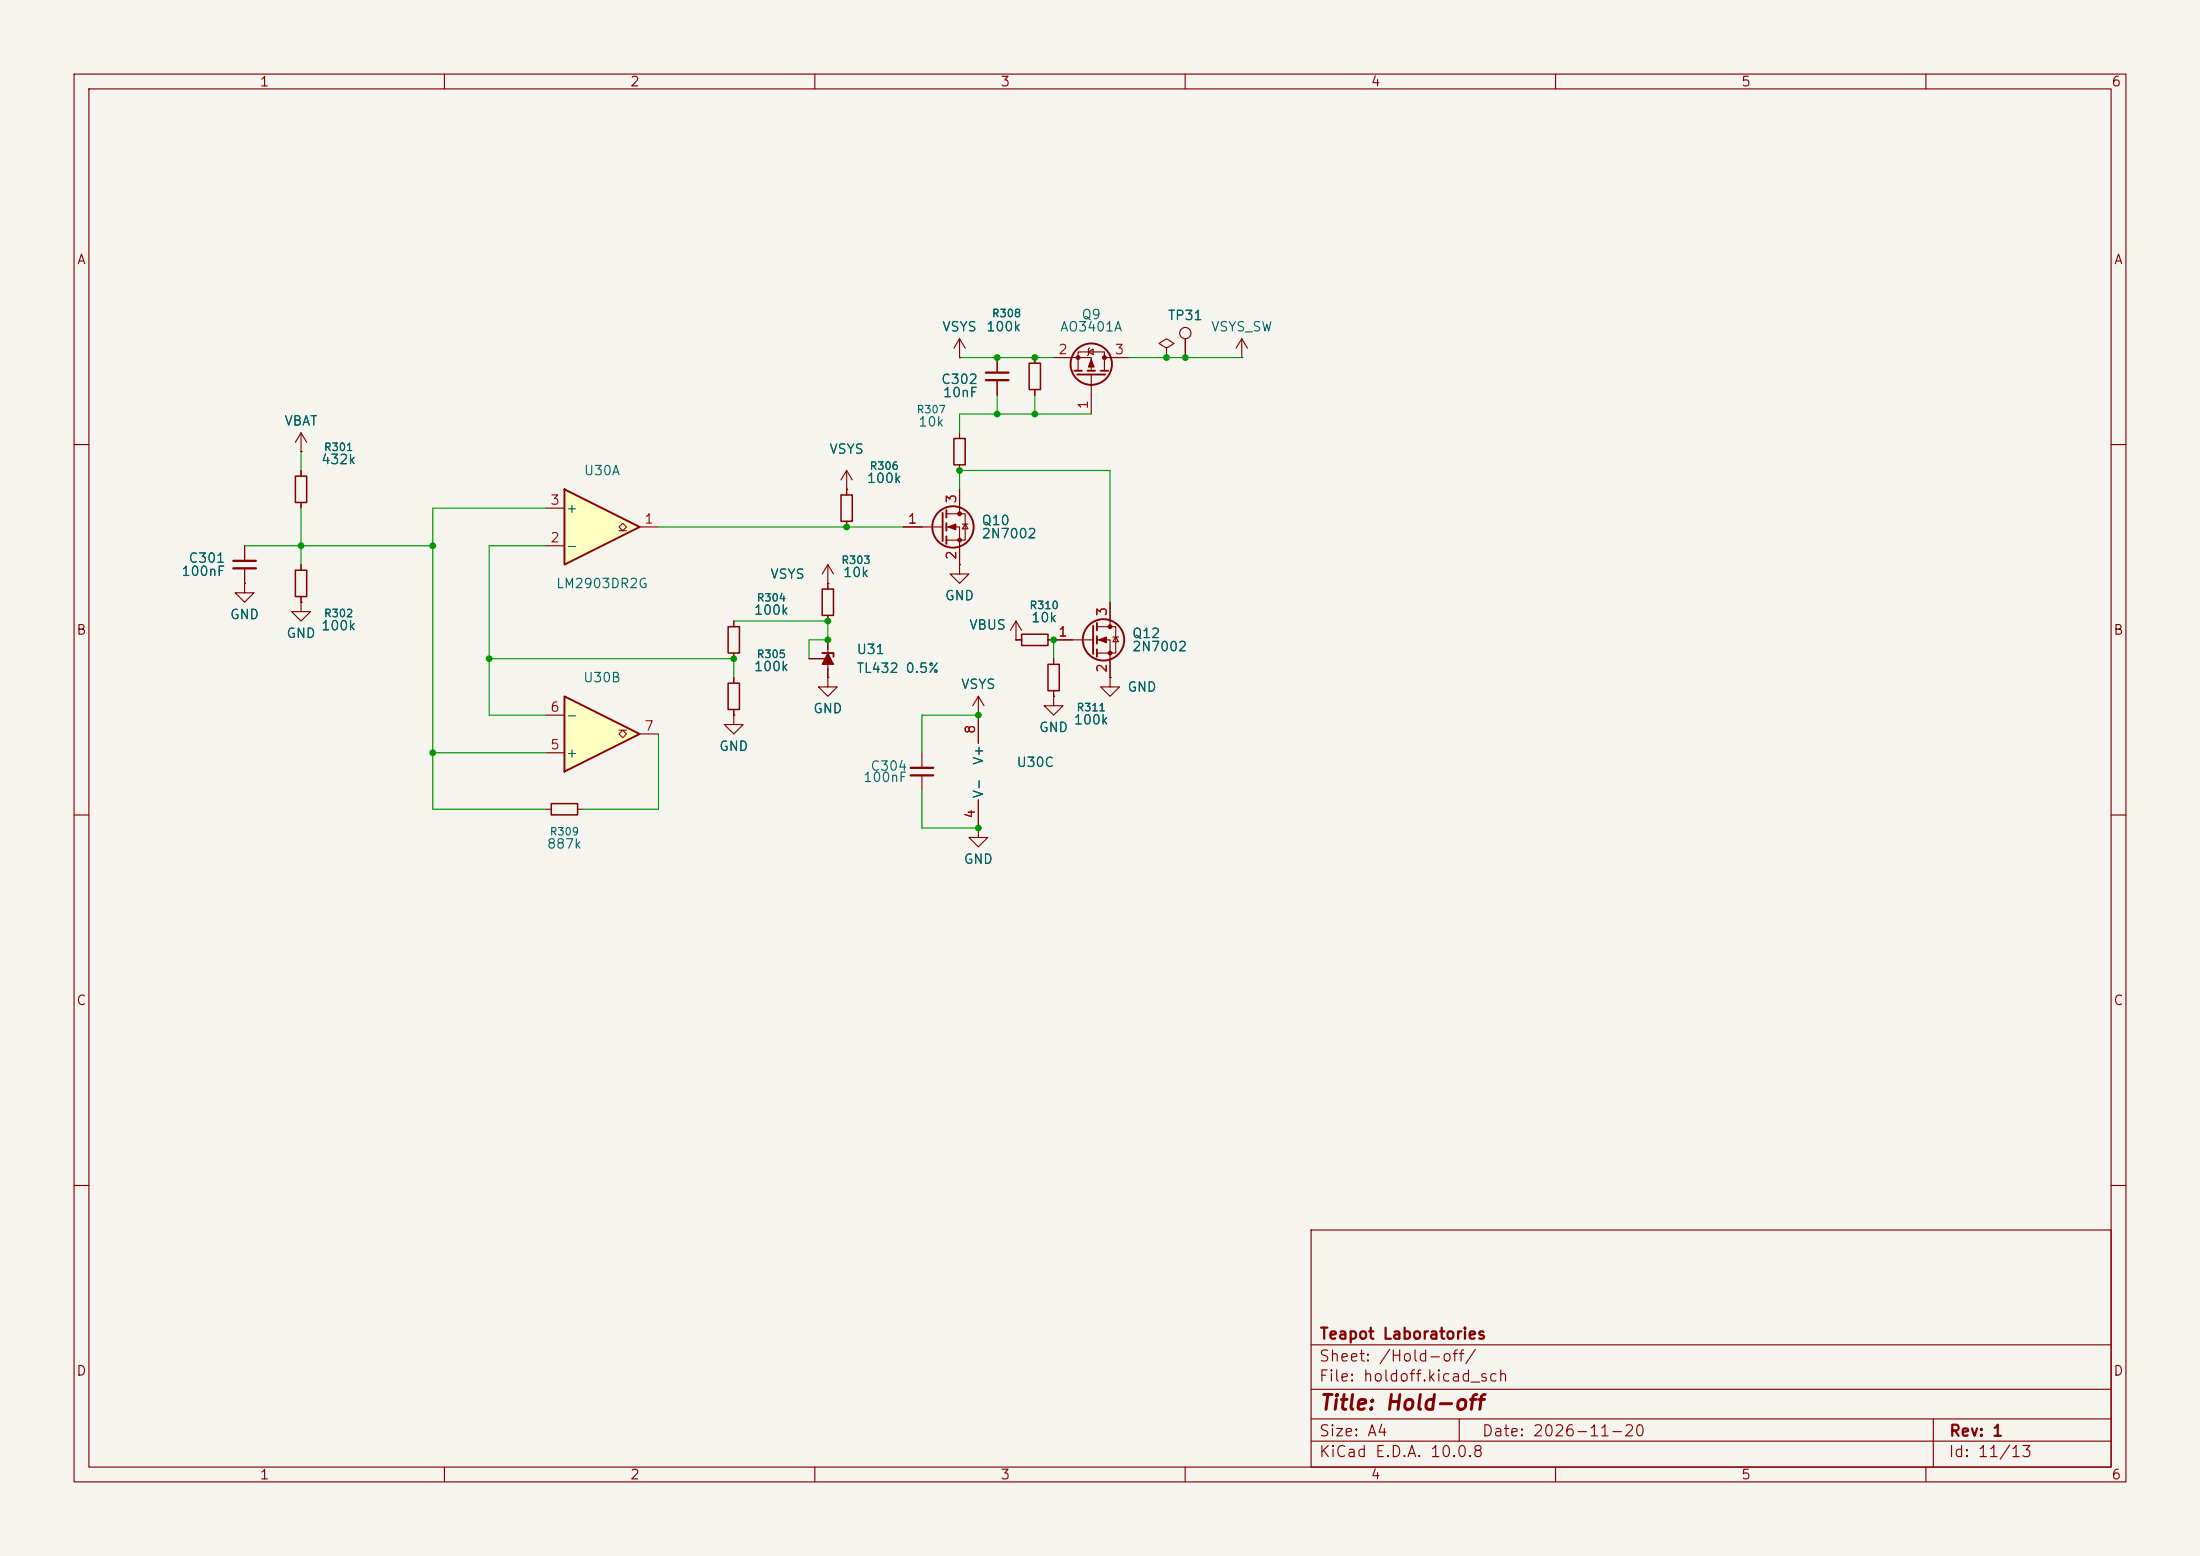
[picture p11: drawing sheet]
<svg xmlns="http://www.w3.org/2000/svg" width="297mm" height="210mm" viewBox="0 0 297 210" stroke-linecap="round" stroke-linejoin="round" font-family="sans-serif">
<path d="M0 0h297v210h-297z" fill="#f5f4ef" stroke="#f5f4ef" stroke-width=".14"/>
<g fill="none" stroke="#840000" stroke-width=".15">
<path d="M10 10h277v190h-277zM12 12h273v186h-273zM60 10v2M110 10v2M160 10v2M210 10v2M260 10v2M40.6 58.4l-.7 1.3M40.6 58.4l.8 1.3M40.6 58.4v2.6M129.5 48.3h.1M129.5 45.7v2.6"/>
<path d="M129.5 58.4v.8M129.5 45.7l-.7 1.3M129.5 45.7l.8 1.3M134.6 48.3v2M134.6 51.3v2M139.7 48.3v.7M139.7 52.6v.7M142.2 48.3h5.1v1.7M145.5 50v-2.5h3.6v2.5M146.9 47.5l.7-.4v.8zM147.1 47l-.2 .1v.8l-.1 .1M147.3 50.5v5.4"/>
<path d="M149.1 48.3h3.3M157.5 47l1-.6-1-.7-1 .7 1 .6v1.3M157.5 48.3h.1M160 45.7v2.6M167.6 48.3h.1M167.6 45.7l-.7 1.3M167.6 45.7l.8 1.3M167.6 45.7v2.6M10 60h2M33 78.7v1.3h1.3l-1.3 1.3-1.3-1.3h1.3M33 78.7h.1M33 73.7v2"/>
<path d="M33 76.7v2M40.6 61h.1M40.6 63.5v.8M40.6 67.8v.8M40.6 76.2v.8M111.8 78.7h.1M111.8 76.2l-.8 1.3M111.8 76.2l.7 1.3M111.8 76.2v3.3M121.9 71.1h5.4M127.8 69.3h2.5v3.6h-2.5M127.8 71.1h1.7v5.1"/>
<path d="M129.5 76.2v1.3h1.3l-1.3 1.2-1.2-1.2h1.2M129.5 76.2h.1M129.5 62.7v.8M129.5 66v3.3M129.9 70.7h.8M130.3 70.7l.4 .7h-.8zM285 60h2M40.6 81.3v1.3h1.3l-1.3 1.2-1.2-1.2h1.2M40.6 81.3h.1M40.6 80.5v.8M109.2 88.9h2.6M111.8 91.4v1.3h1.2l-1.2 1.3-1.3-1.3h1.3"/>
<path d="M111.8 91.4h.1M111.8 86.4v5M111.8 83.1v.7M132.1 96.5h.1M132.1 94v6.3M132.1 94l-.8 1.3M132.1 94l.7 1.3M137.2 86.4h.1M137.2 83.8l-.8 1.3M137.2 83.8l.7 1.3M137.2 83.8v2.6M137.2 86.4h.7"/>
<path d="M141.5 86.4h6.1M142.2 94v1.3h1.3l-1.3 1.2-1.2-1.2h1.2M142.2 94h.1M142.2 88.9v.8M142.2 93.2v.8M148.1 84.6h2.5v3.5h-2.5M148.1 86.4h1.8v5M149.9 91.4v1.3h1.2l-1.2 1.3-1.3-1.3h1.3M149.9 91.4h.1M149.9 81.3v3.3M150.2 86h.8M150.6 86l.4 .6h-.8z"/>
<path d="M10 110h2M73.7 109.2h.7M78 109.2h.7M124.5 101.6v2M124.5 104.6v2.1M132.1 111.8v1.2h1.2l-1.2 1.3-1.3-1.3h1.3M132.1 111.8h.1M132.1 108v3.8M285 110h2M10 160h2M177 166h108v32h-108zM285 160h2"/>
<path d="M60 198v2M110 198v2M160 198v2M177 194.5h108M177 191.5h108M177 187.5h108M177 181.5h108M197 191.5v3M210 198v2M260 198v2M261 191.5v6.5"/>
<circle cx="160" cy="45" r=".76"/>
</g>
<path d="M128.8 59.2h1.5v3.5h-1.5zM138.9 49h1.6v3.6h-1.6zM39.9 77h1.5v3.5h-1.5zM39.9 64.3h1.5v3.5h-1.5zM111 79.5h1.5v3.6h-1.5zM137.9 85.6h3.6v1.5h-3.6zM141.5 89.7h1.5v3.5h-1.5zM74.4 108.5h3.6v1.5h-3.6z" fill="none" stroke="#840000" stroke-width=".2"/>
<g fill="none" stroke="#840000" stroke-width=".25">
<path d="M145 50h1M145.4 50.5h3.8M146.8 50h1M148.6 50h1M127.3 69.2v3.8M127.8 68.8v1.1M127.8 70.6v1M127.8 72.4v1M111 88.1h1.5v.5M147.6 84.5v3.8M148.1 84.1v1M148.1 85.9v1"/>
<path d="M148.1 87.6v1"/>
<circle cx="147.3" cy="49.1" r="2.79"/>
<circle cx="128.7" cy="71.1" r="2.79"/>
<circle cx="149" cy="86.4" r="2.79"/>
</g>
<g fill="#840000" stroke="#840000" stroke-width=".15">
<path d="M128 71.1l1-.4v.8z"/>
<path d="M111.8 88.1l.7 1.6h-1.5z"/>
<path d="M148.3 86.4l1.1-.4v.7z"/>
<path d="M147.3 48.5l.4 1h-.8z"/>
<circle cx="129.5" cy="69.3" r=".25"/>
<circle cx="129.5" cy="72.9" r=".25"/>
<circle cx="149.9" cy="84.6" r=".25"/>
<circle cx="149.9" cy="88.1" r=".25"/>
<circle cx="149.1" cy="48.3" r=".25"/>
<circle cx="145.5" cy="48.3" r=".25"/>
</g>
<path d="M133.1 50.3h3M133.1 51.3h3M31.5 75.7h3M31.5 76.7h3M122.9 103.6h3.1M122.9 104.6h3.1" fill="none" stroke="#840000" stroke-width=".3"/>
<path d="M76.2 94l10.2 5.1-10.2 5z" fill="#ffffc2"/>
<path d="M76.2 94l10.2 5.1-10.2 5z" fill="none" stroke="#840000" stroke-width=".25"/>
<path d="M83.6 98.6h.5l-.5 .5 .5 .5 .5-.5-.5-.5h.5" fill="none" stroke="#840000" stroke-width=".14"/>
<path d="M114.3 66h.1M114.3 63.5l-.8 1.3M114.3 63.5l.8 1.3M114.3 63.5v2.5M73.7 96.5h2.5M86.4 99.1h2.5M99.1 96.5v1.3h1.2l-1.2 1.3-1.3-1.3h1.3M99.1 96.5h.1M99.1 83.8v.8M99.1 88.1v.8M73.7 101.6h2.5" fill="none" stroke="#840000" stroke-width=".15"/>
<path d="M98.3 84.6h1.5v3.5h-1.5z" fill="none" stroke="#840000" stroke-width=".2"/>
<path d="M76.2 66l10.2 5.1-10.2 5.1z" fill="#ffffc2"/>
<path d="M76.2 66l10.2 5.1-10.2 5.1z" fill="none" stroke="#840000" stroke-width=".25"/>
<path d="M83.6 71.6h.5l-.5-.5 .5-.5 .5 .5-.5 .5h.5" fill="none" stroke="#840000" stroke-width=".14"/>
<g fill="none" stroke="#840000" stroke-width=".15">
<path d="M129.5 48.3h.1M134.6 48.3v2M134.6 51.3v2M139.7 48.3v.7M139.7 52.6v.7M157.5 48.3h.1M160 45.7v2.6M33 78.7h.1M33 73.7v2M33 76.7v2M40.6 61h.1M40.6 63.5v.8"/>
<path d="M40.6 67.8v.8M40.6 76.2v.8M73.7 73.7h2.5M73.7 68.6h2.5M86.4 71.1h2.5M111.8 78.7h.1M111.8 78.7v.8M114.3 66h.1M114.3 66v.8M114.3 70.4v.7M121.9 71.1h2.6M129.5 76.2h.1"/>
<path d="M129.5 66v2.6M129.5 73.7v2.5M40.6 81.3h.1M40.6 80.5v.8M99.1 96.5h.1M99.1 83.8v.8M99.1 88.1v.8M99.1 91.4v.8M99.1 95.8v.7M109.2 88.9h2.6M111.8 91.4h.1M111.8 83.1v.7"/>
<path d="M111.8 86.4v1.2M111.8 90.2v1.2M132.1 96.5h.1M132.1 96.5v3.8M137.2 86.4h.1M137.2 86.4h.7M141.5 86.4h3.3M142.2 94h.1M142.2 88.9v.8M142.2 93.2v.8M149.9 91.4h.1M149.9 81.3v2.5"/>
<path d="M149.9 88.9v2.5M132.1 111.8h.1M132.1 108v3.8"/>
</g>
<path d="M113.5 66.8h1.6v3.6h-1.6zM98.3 92.2h1.5v3.6h-1.5z" fill="none" stroke="#840000" stroke-width=".2"/>
<g fill="none" stroke="#009600" stroke-width=".15">
<path d="M129.5 48.3h12.7M134.6 53.3v2.6M139.7 53.3v2.6M147.3 55.9h-17.8v2.5M152.4 48.3h15.2M33 73.7h25.4M40.6 61v2.5M40.6 68.6v7.6M73.7 73.7h-7.7v22.8h7.7M73.7 68.6h-15.3v40.6h15.3M88.9 71.1h33M129.5 66v-2.5h20.4v17.8"/>
<path d="M66 88.9h33.1v2.5M88.9 99.1v10.1h-10.2M99.1 83.8h12.7v2.6h-2.6v2.5M132.1 96.5h-7.6v5.1M142.2 86.4v2.5M58.4 101.6h15.3M124.5 106.7v5.1h7.6"/>
</g>
<g fill="#009600">
<circle cx="99.1" cy="88.9" r=".46"/>
<circle cx="111.8" cy="83.8" r=".46"/>
<circle cx="111.8" cy="86.4" r=".46"/>
<circle cx="40.6" cy="73.7" r=".46"/>
<circle cx="66" cy="88.9" r=".46"/>
<circle cx="58.4" cy="73.7" r=".46"/>
<circle cx="58.4" cy="101.6" r=".46"/>
<circle cx="114.3" cy="71.1" r=".46"/>
<circle cx="132.1" cy="111.8" r=".46"/>
<circle cx="132.1" cy="96.5" r=".46"/>
<circle cx="142.2" cy="86.4" r=".46"/>
<circle cx="139.7" cy="55.9" r=".46"/>
<circle cx="139.7" cy="48.3" r=".46"/>
<circle cx="134.6" cy="55.9" r=".46"/>
<circle cx="129.5" cy="63.5" r=".46"/>
<circle cx="160" cy="48.3" r=".46"/>
<circle cx="157.5" cy="48.3" r=".46"/>
<circle cx="134.6" cy="48.3" r=".46"/>
</g>
<text font-size="2" fill="#840000" x="178" y="190.8">Title: Hold-off</text>
<g font-size="1.5" fill="#840000">
<text x="178" y="184.1">Sheet: /Hold-off/</text>
<text x="178" y="181.1">Teapot Laboratories</text>
<text x="178" y="186.8">File: holdoff.kicad_sch</text>
<text x="178" y="197">KiCad E.D.A. 10.0.8</text>
<text x="178" y="194.2">Size: A4</text>
<text x="200" y="194.2">Date: 2026-11-20</text>
<text x="263" y="197">Id: 11/13</text>
<text x="263" y="194.2">Rev: 1</text>
</g>
<g font-size="1.3" fill="#840000">
<text x="35" y="12">1</text>
<text x="85" y="12">2</text>
<text x="135" y="12">3</text>
<text x="185" y="12">4</text>
<text x="235" y="12">5</text>
<text x="285" y="12">6</text>
<text x="10.3" y="36">A</text>
<text x="285.3" y="36">A</text>
<text x="10.2" y="86">B</text>
<text x="285.2" y="86">B</text>
<text x="10.2" y="136">C</text>
<text x="285.2" y="136">C</text>
<text x="10.2" y="186">D</text>
<text x="285.2" y="186">D</text>
<text x="35" y="200">1</text>
<text x="85" y="200">2</text>
<text x="135" y="200">3</text>
<text x="185" y="200">4</text>
<text x="235" y="200">5</text>
<text x="285" y="200">6</text>
</g>
<g font-size="1.3" fill="#006464">
<text x="127.1" y="45.1">VSYS</text>
<text x="133" y="45">100k</text>
<text x="143" y="45.1">AO3401A</text>
<text x="145.9" y="43.4">Q9</text>
<text x="157.6" y="43.5">TP31</text>
<text x="163.4" y="45.1">VSYS_SW</text>
<text x="127" y="52.1">C302</text>
<text x="127.2" y="53.9">10nF</text>
<text x="38.3" y="57.8">VBAT</text>
<text x="123.9" y="57.9">10k</text>
<text x="43.3" y="63">432k</text>
<text x="78.7" y="64.5">U30A</text>
<text x="111.9" y="61.6">VSYS</text>
<text x="116.9" y="65.5">100k</text>
<text x="76.3" y="69.5">+</text>
<text x="132.4" y="71.2">Q10</text>
<text x="25.4" y="76.3">C301</text>
<text x="76.3" y="74.6">-</text>
<text x="132.4" y="73">2N7002</text>
<text x="24.4" y="78.1">100nF</text>
<text x="31" y="83.9">GND</text>
<text x="75" y="79.7">LM2903DR2G</text>
<text x="101.7" y="83.3">100k</text>
<text x="103.9" y="78.4">VSYS</text>
<text x="113.7" y="78.2">10k</text>
<text x="127.5" y="81.3">GND</text>
<text x="38.6" y="86.4">GND</text>
<text x="43.3" y="85.4">100k</text>
<text x="115.6" y="88.6">U31</text>
<text x="130.8" y="85.3">VBUS</text>
<text x="139.1" y="84.3">10k</text>
<text x="152.7" y="86.4">Q12</text>
<text x="152.7" y="88.2">2N7002</text>
<text x="78.6" y="92.4">U30B</text>
<text x="101.7" y="90.9">100k</text>
<text x="115.6" y="91.1">TL432 0.5%</text>
<text x="129.7" y="93.3">VSYS</text>
<text x="152.1" y="93.7">GND</text>
<text x="76.3" y="97.5">-</text>
<text x="97" y="101.7">GND</text>
<text x="109.7" y="96.6">GND</text>
<text x="140.2" y="99.1">GND</text>
<text x="144.9" y="98.1">100k</text>
<text x="76.3" y="102.6">+</text>
<text x="116.5" y="105.9">100nF</text>
<text x="117.4" y="104.3">C304</text>
<text x="133" y="107.8" transform="rotate(-90 133 107.8)">V-</text>
<text x="133" y="103.3" transform="rotate(-90 133 103.3)">V+</text>
<text x="137.1" y="103.8">U30C</text>
<text x="73.7" y="114.9">887k</text>
<text x="130" y="116.9">GND</text>
</g>
<g font-size="1.3" fill="#a90000">
<text x="142.8" y="48.1">2</text>
<text x="150.4" y="48.1">3</text>
<text x="147.2" y="55.3" transform="rotate(-90 147.2 55.3)">1</text>
<text x="74.2" y="68.4">3</text>
<text x="86.9" y="71">1</text>
<text x="122.5" y="71">1</text>
<text x="129.4" y="68" transform="rotate(-90 129.4 68)">3</text>
<text x="74.2" y="73.5">2</text>
<text x="129.4" y="75.7" transform="rotate(-90 129.4 75.7)">2</text>
<text x="149.7" y="83.3" transform="rotate(-90 149.7 83.3)">3</text>
<text x="142.8" y="86.2">1</text>
<text x="149.7" y="90.9" transform="rotate(-90 149.7 90.9)">2</text>
<text x="74.2" y="101.5">5</text>
<text x="74.2" y="96.4">6</text>
<text x="86.9" y="98.9">7</text>
<text x="131.9" y="99.2" transform="rotate(-90 131.9 99.2)">8</text>
<text x="131.9" y="110.6" transform="rotate(-90 131.9 110.6)">4</text>
</g>
<g font-size="1" fill="#006464">
<text x="133.8" y="43.1">R308</text>
<text x="123.7" y="56">R307</text>
<text x="43.7" y="61.1">R301</text>
<text x="117.3" y="63.7">R306</text>
<text x="113.5" y="76.4">R303</text>
<text x="43.7" y="83.5">R302</text>
<text x="102.1" y="81.4">R304</text>
<text x="138.9" y="82.5">R310</text>
<text x="102.1" y="89.1">R305</text>
<text x="145.3" y="96.2">R311</text>
<text x="74.1" y="113">R309</text>
</g>
</svg>
